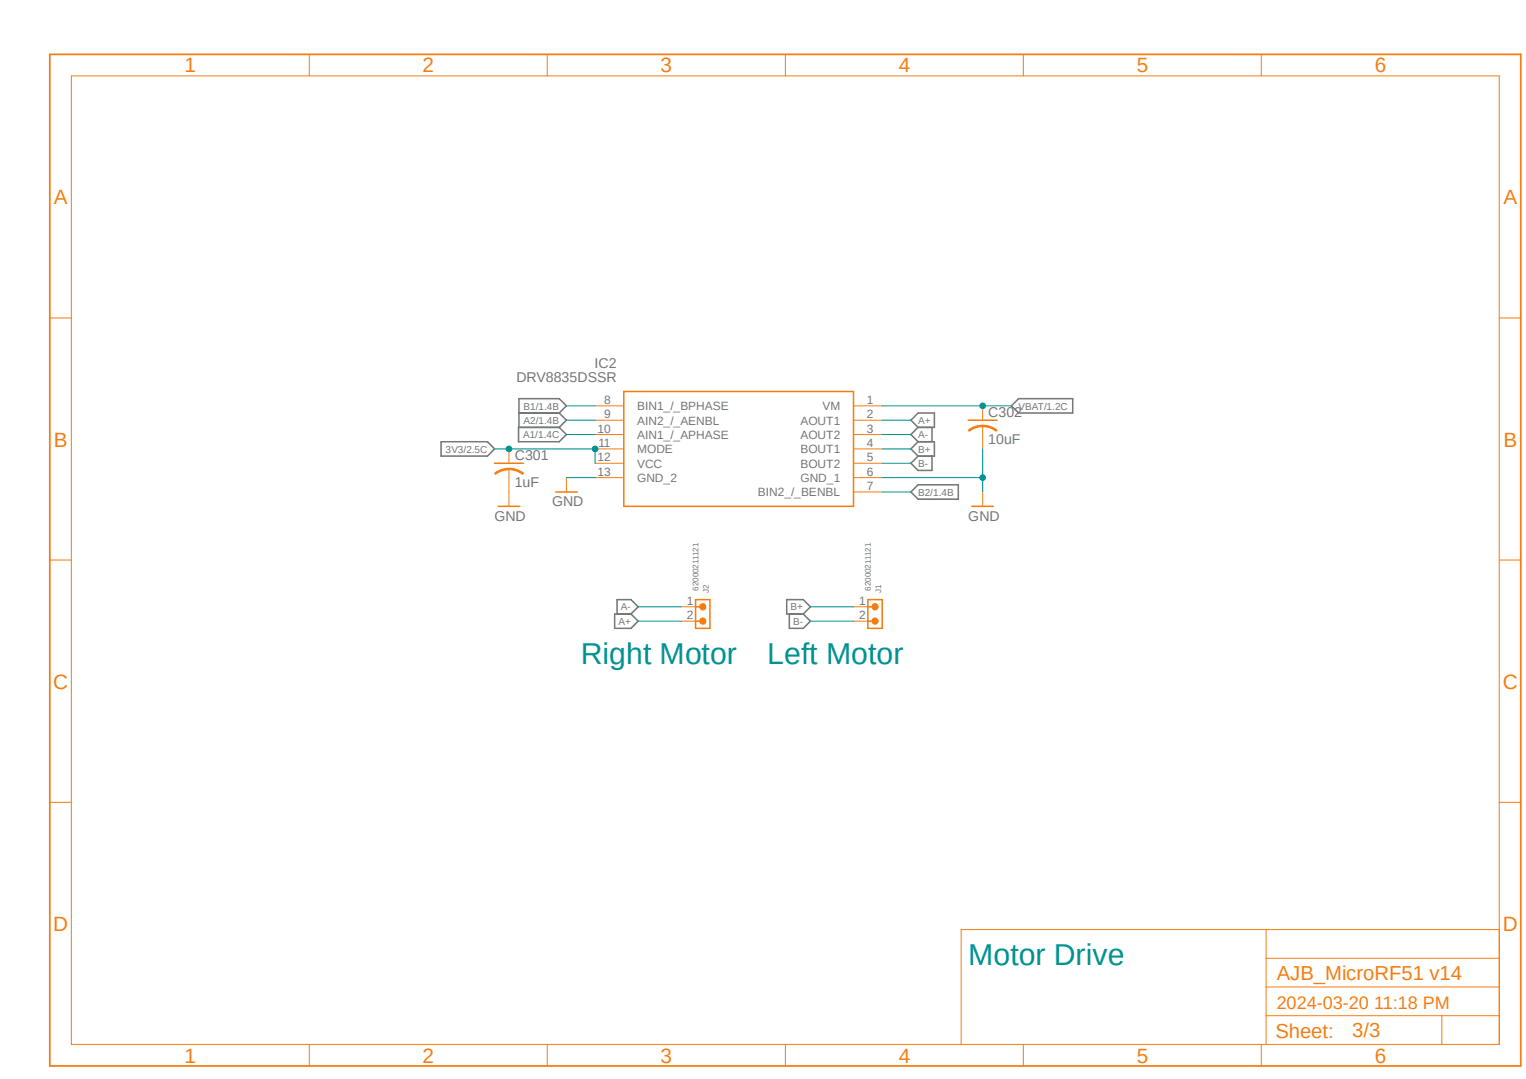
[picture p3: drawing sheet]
<svg xmlns="http://www.w3.org/2000/svg" width="297mm" height="210mm" viewBox="0 0 297 210" stroke-linecap="round" stroke-linejoin="round" font-family="sans-serif">
<path d="M9.1 10.2l287.3 197.9M296.4 10.2l-287.3 197.9" fill="none" stroke="#fff" stroke-width=".19"/>
<g fill="none" stroke="#757575" stroke-width=".3">
<path d="M196.8 79l1.4-1.4h10.6v2.8h-10.6zM85.9 86h9l1.4 1.4-1.4 1.4h-9zM100.9 83.2h7.9l1.4 1.4-1.4 1.4h-7.9zM101 80.4h7.8M108.8 80.4l1.4-1.4-1.4-1.4h-7.8v5.6M108.8 80.4l1.4 1.4-1.4 1.4M178.7 94.4h7.8v2.8h-7.8l-1.4-1.4zM178.7 80.4h3.2v2.8h-3.2l-1.4-1.4zM178.7 86h3.2v2.8h-3.2M178.7 83.2l-1.4 1.4 1.4 1.4M178.7 88.8l-1.4 1.4 1.4 1.4h2.7v-2.8M178.7 86l-1.4 1.4 1.4 1.4"/>
<path d="M181.4 83.2v2.8M119.6 119.5h3.2l1.4 1.4-1.4 1.4h-3.2zM120.1 119.5v-2.8h2.7l1.4 1.4-1.4 1.4M153.1 116.7h3.2l1.4 1.4-1.4 1.4h-3.2zM153.6 119.5v2.8h2.7l1.4-1.4-1.4-1.4"/>
</g>
<g fill="none" stroke="#f57c10" stroke-width=".19">
<path d="M13.9 14.8h277.9v188.5h-277.9zM60.2 10.6v4.2M106.5 10.6v4.2M152.9 10.6v4.2M199.2 10.6v4.2M245.5 10.6v4.2M9.7 61.9h4.2M115.8 79h5.6M166.1 79h5.6M291.8 61.9h4.2M99.1 91.3v1.7M110.2 93v2.8"/>
<path d="M115.8 81.8h5.6M115.8 84.6h5.6M115.8 87.4h5.6M115.8 90.2h5.6M115.8 93h5.6M166.1 81.8h5.6M166.1 84.6h5.6M166.1 87.4h5.6M166.1 90.2h5.6M166.1 93h5.6M166.1 95.8h5.6M191.3 95.8v2.8"/>
<path d="M9.7 109h4.2M291.8 109h4.2M9.7 156.2h4.2M291.8 156.2h4.2M246.4 197.7h45.4M246.4 180.9v22.4M246.4 192.1h45.4M246.4 186.5h45.4M280.6 197.7v5.6M291.8 180.9h-104.7v22.4M60.2 203.3v4.2M106.5 203.3v4.2"/>
<path d="M152.9 203.3v4.2M199.2 203.3v4.2M245.5 203.3v4.2"/>
</g>
<path d="M9.7 10.6h286.3v196.9h-286.3z" fill="none" stroke="#f57c10" stroke-width=".34"/>
<path d="M121.4 76.2h44.7v22.4h-44.7zM96.3 90.2h5.6M108.2 95.8h4.2M189.1 98.6h4.2" fill="none" stroke="#f57c10" stroke-width=".3"/>
<path d="M99.1 91.1a4.3 4.3 0 0 1 2.8 1l-.2 .2a4.6 4.6 0 0 0-2.6-.9z" fill-rule="evenodd" fill="#f57c10"/>
<path d="M99.1 91.1a4.3 4.3 0 0 1 2.8 1l-.2 .2a4.6 4.6 0 0 0-2.6-.9z" fill="none" stroke="#f57c10" stroke-width=".19"/>
<path d="M96.3 92.1a4.4 4.4 0 0 1 2.8-1v.3a4.2 4.2 0 0 0-2.7 .9z" fill-rule="evenodd" fill="#f57c10"/>
<path d="M96.3 92.1a4.4 4.4 0 0 1 2.8-1v.3a4.2 4.2 0 0 0-2.7 .9zM99.1 87.4v2.8M99.1 93v2.8M191.3 82.9v1.7" fill="none" stroke="#f57c10" stroke-width=".19"/>
<path d="M188.5 81.8h5.6" fill="none" stroke="#f57c10" stroke-width=".3"/>
<path d="M191.3 82.8a4.3 4.3 0 0 1 2.8 .9l-.2 .2a4 4 0 0 0-2.6-.8z" fill-rule="evenodd" fill="#f57c10"/>
<path d="M191.3 82.8a4.3 4.3 0 0 1 2.8 .9l-.2 .2a4 4 0 0 0-2.6-.8z" fill="none" stroke="#f57c10" stroke-width=".19"/>
<path d="M188.5 83.7a4.1 4.1 0 0 1 2.8-.9v.3a4 4 0 0 0-2.7 .8z" fill-rule="evenodd" fill="#f57c10"/>
<path d="M191.3 79v2.8M99.1 95.8v2.8M188.5 83.7a4.1 4.1 0 0 1 2.8-.9v.3a4 4 0 0 0-2.7 .8zM191.3 84.6v2.8M132.6 118.1h2.8M132.6 120.9h2.8" fill="none" stroke="#f57c10" stroke-width=".19"/>
<path d="M97 98.6h4.2M135.4 116.7h2.8v5.6h-2.8zM135.4 118.1h1.4M135.4 120.9h1.4" fill="none" stroke="#f57c10" stroke-width=".3"/>
<circle cx="136.8" cy="118.1" r=".64" fill="#f57c10"/>
<circle cx="136.8" cy="118.1" r=".64" fill="none" stroke="#f57c10" stroke-width=".19"/>
<circle cx="136.8" cy="120.9" r=".64" fill="#f57c10"/>
<g fill="none" stroke="#f57c10" stroke-width=".19">
<path d="M166.1 118.1h2.8M166.1 120.9h2.8"/>
<circle cx="136.8" cy="120.9" r=".64"/>
</g>
<path d="M168.9 116.7h2.8v5.6h-2.8zM168.9 118.1h1.4M168.9 120.9h1.4" fill="none" stroke="#f57c10" stroke-width=".3"/>
<circle cx="170.3" cy="118.1" r=".63" fill="#f57c10"/>
<circle cx="170.3" cy="118.1" r=".63" fill="none" stroke="#f57c10" stroke-width=".19"/>
<circle cx="170.3" cy="120.9" r=".63" fill="#f57c10"/>
<circle cx="170.3" cy="120.9" r=".63" fill="none" stroke="#f57c10" stroke-width=".19"/>
<path d="M110.2 93h5.6M171.7 93h19.6M191.3 87.4v8.4" fill="none" stroke="#009292" stroke-width=".19"/>
<circle cx="191.3" cy="93" r=".55" fill="#009292"/>
<g fill="none" stroke="#009292" stroke-width=".19">
<path d="M110.2 79h5.6M99.1 87.4h16.7v2.8M110.2 81.8h5.6M110.2 84.6h5.6M171.7 95.8h5.6"/>
<circle cx="191.3" cy="93" r=".55"/>
</g>
<circle cx="115.8" cy="87.4" r=".55" fill="#009292"/>
<g fill="none" stroke="#009292" stroke-width=".19">
<path d="M96.3 87.4h2.8"/>
<circle cx="115.8" cy="87.4" r=".55"/>
</g>
<circle cx="99.1" cy="87.4" r=".55" fill="#009292"/>
<g fill="none" stroke="#009292" stroke-width=".19">
<path d="M171.7 79h25.1M171.7 81.8h5.6M171.7 84.6h5.6M171.7 87.4h5.6M171.7 90.2h5.6M124.2 118.1h8.4M157.7 118.1h8.4M124.2 120.9h8.4M157.7 120.9h8.4"/>
<circle cx="99.1" cy="87.4" r=".55"/>
</g>
<circle cx="191.3" cy="79" r=".55" fill="#009292"/>
<circle cx="191.3" cy="79" r=".55" fill="none" stroke="#009292" stroke-width=".19"/>
<g font-size="5.9" fill="#009292">
<text x="113" y="129.3">Right Motor</text>
<text x="149.3" y="129.3">Left Motor</text>
<text x="188.5" y="187.9">Motor Drive</text>
</g>
<g font-size="4" fill="#f57c10">
<text x="35.9" y="14.1">1</text>
<text x="82.3" y="14.1">2</text>
<text x="128.6" y="14.1">3</text>
<text x="174.9" y="14.1">4</text>
<text x="221.2" y="14.1">5</text>
<text x="267.6" y="14.1">6</text>
<text x="10.5" y="39.8">A</text>
<text x="292.6" y="39.8">A</text>
<text x="10.5" y="86.9">B</text>
<text x="292.6" y="86.9">B</text>
<text x="10.4" y="134">C</text>
<text x="292.5" y="134">C</text>
<text x="10.4" y="181.1">D</text>
<text x="292.5" y="181.1">D</text>
<text x="35.9" y="206.8">1</text>
<text x="82.3" y="206.8">2</text>
<text x="128.6" y="206.8">3</text>
<text x="174.9" y="206.8">4</text>
<text x="221.2" y="206.8">5</text>
<text x="267.6" y="206.8">6</text>
</g>
<g font-size="3.9" fill="#f57c10">
<text x="248.5" y="190.7">AJB_MicroRF51 v14</text>
<text x="248.2" y="202">Sheet:</text>
<text x="263.2" y="201.9">3/3</text>
</g>
<text font-size="3.5" fill="#f57c10" x="248.5" y="196.3">2024-03-20 11:18 PM</text>
<g font-size="2.8" fill="#757575">
<text x="115.7" y="71.6">IC2</text>
<text x="100.5" y="74.4">DRV8835DSSR</text>
<text x="192.4" y="81.1">C302</text>
<text x="100.2" y="89.5">C301</text>
<text x="192.4" y="86.4">10uF</text>
<text x="100.2" y="94.8">1uF</text>
<text x="96.3" y="101.3">GND</text>
<text x="107.4" y="98.6">GND</text>
<text x="188.5" y="101.3">GND</text>
</g>
<g font-size="2.3" fill="#757575">
<text x="117.6" y="78.6">8</text>
<text x="117.6" y="81.4">9</text>
<text x="124" y="79.8">BIN1_/_BPHASE</text>
<text x="124" y="82.6">AIN2_/_AENBL</text>
<text x="155.8" y="82.7">AOUT1</text>
<text x="160.1" y="79.9">VM</text>
<text x="168.7" y="78.6">1</text>
<text x="168.7" y="81.4">2</text>
<text x="116.3" y="84.2">10</text>
<text x="116.3" y="89.8">12</text>
<text x="116.5" y="87">11</text>
<text x="124" y="85.4">AIN1_/_APHASE</text>
<text x="124" y="88.2">MODE</text>
<text x="155.8" y="85.4">AOUT2</text>
<text x="155.8" y="88.2">BOUT1</text>
<text x="168.7" y="84.2">3</text>
<text x="168.7" y="87">4</text>
<text x="168.7" y="89.8">5</text>
<text x="116.3" y="92.6">13</text>
<text x="124" y="91">VCC</text>
<text x="124" y="93.8">GND_2</text>
<text x="155.8" y="91">BOUT2</text>
<text x="155.8" y="93.8">GND_1</text>
<text x="168.7" y="92.6">6</text>
<text x="168.7" y="95.4">7</text>
<text x="147.5" y="96.6">BIN2_/_BENBL</text>
<text x="133.7" y="117.7">1</text>
<text x="167.2" y="117.7">1</text>
<text x="133.7" y="120.5">2</text>
<text x="167.2" y="120.5">2</text>
</g>
<g font-size="1.9" fill="#757575">
<text x="101.9" y="79.7">B1/1.4B</text>
<text x="101.9" y="82.5">A2/1.4B</text>
<text x="178.7" y="82.5">A+</text>
<text x="198.2" y="79.7">VBAT/1.2C</text>
<text x="86.7" y="88.1">3V3/2.5C</text>
<text x="101.8" y="85.3">A1/1.4C</text>
<text x="178.7" y="85.3">A-</text>
<text x="178.7" y="88.1">B+</text>
<text x="178.7" y="90.9">B-</text>
<text x="178.7" y="96.5">B2/1.4B</text>
<text x="120.9" y="118.8">A-</text>
<text x="153.9" y="118.8">B+</text>
<text x="120.4" y="121.6">A+</text>
<text x="154.4" y="121.6">B-</text>
</g>
<g font-size="1.6" fill="#757575">
<text x="136" y="115" transform="rotate(-90 136 115)">62000211121</text>
<text x="138" y="115.4" transform="rotate(-90 138 115.4)">J2</text>
<text x="169.5" y="115" transform="rotate(-90 169.5 115)">62000211121</text>
<text x="171.5" y="115.4" transform="rotate(-90 171.5 115.4)">J1</text>
</g>
</svg>
